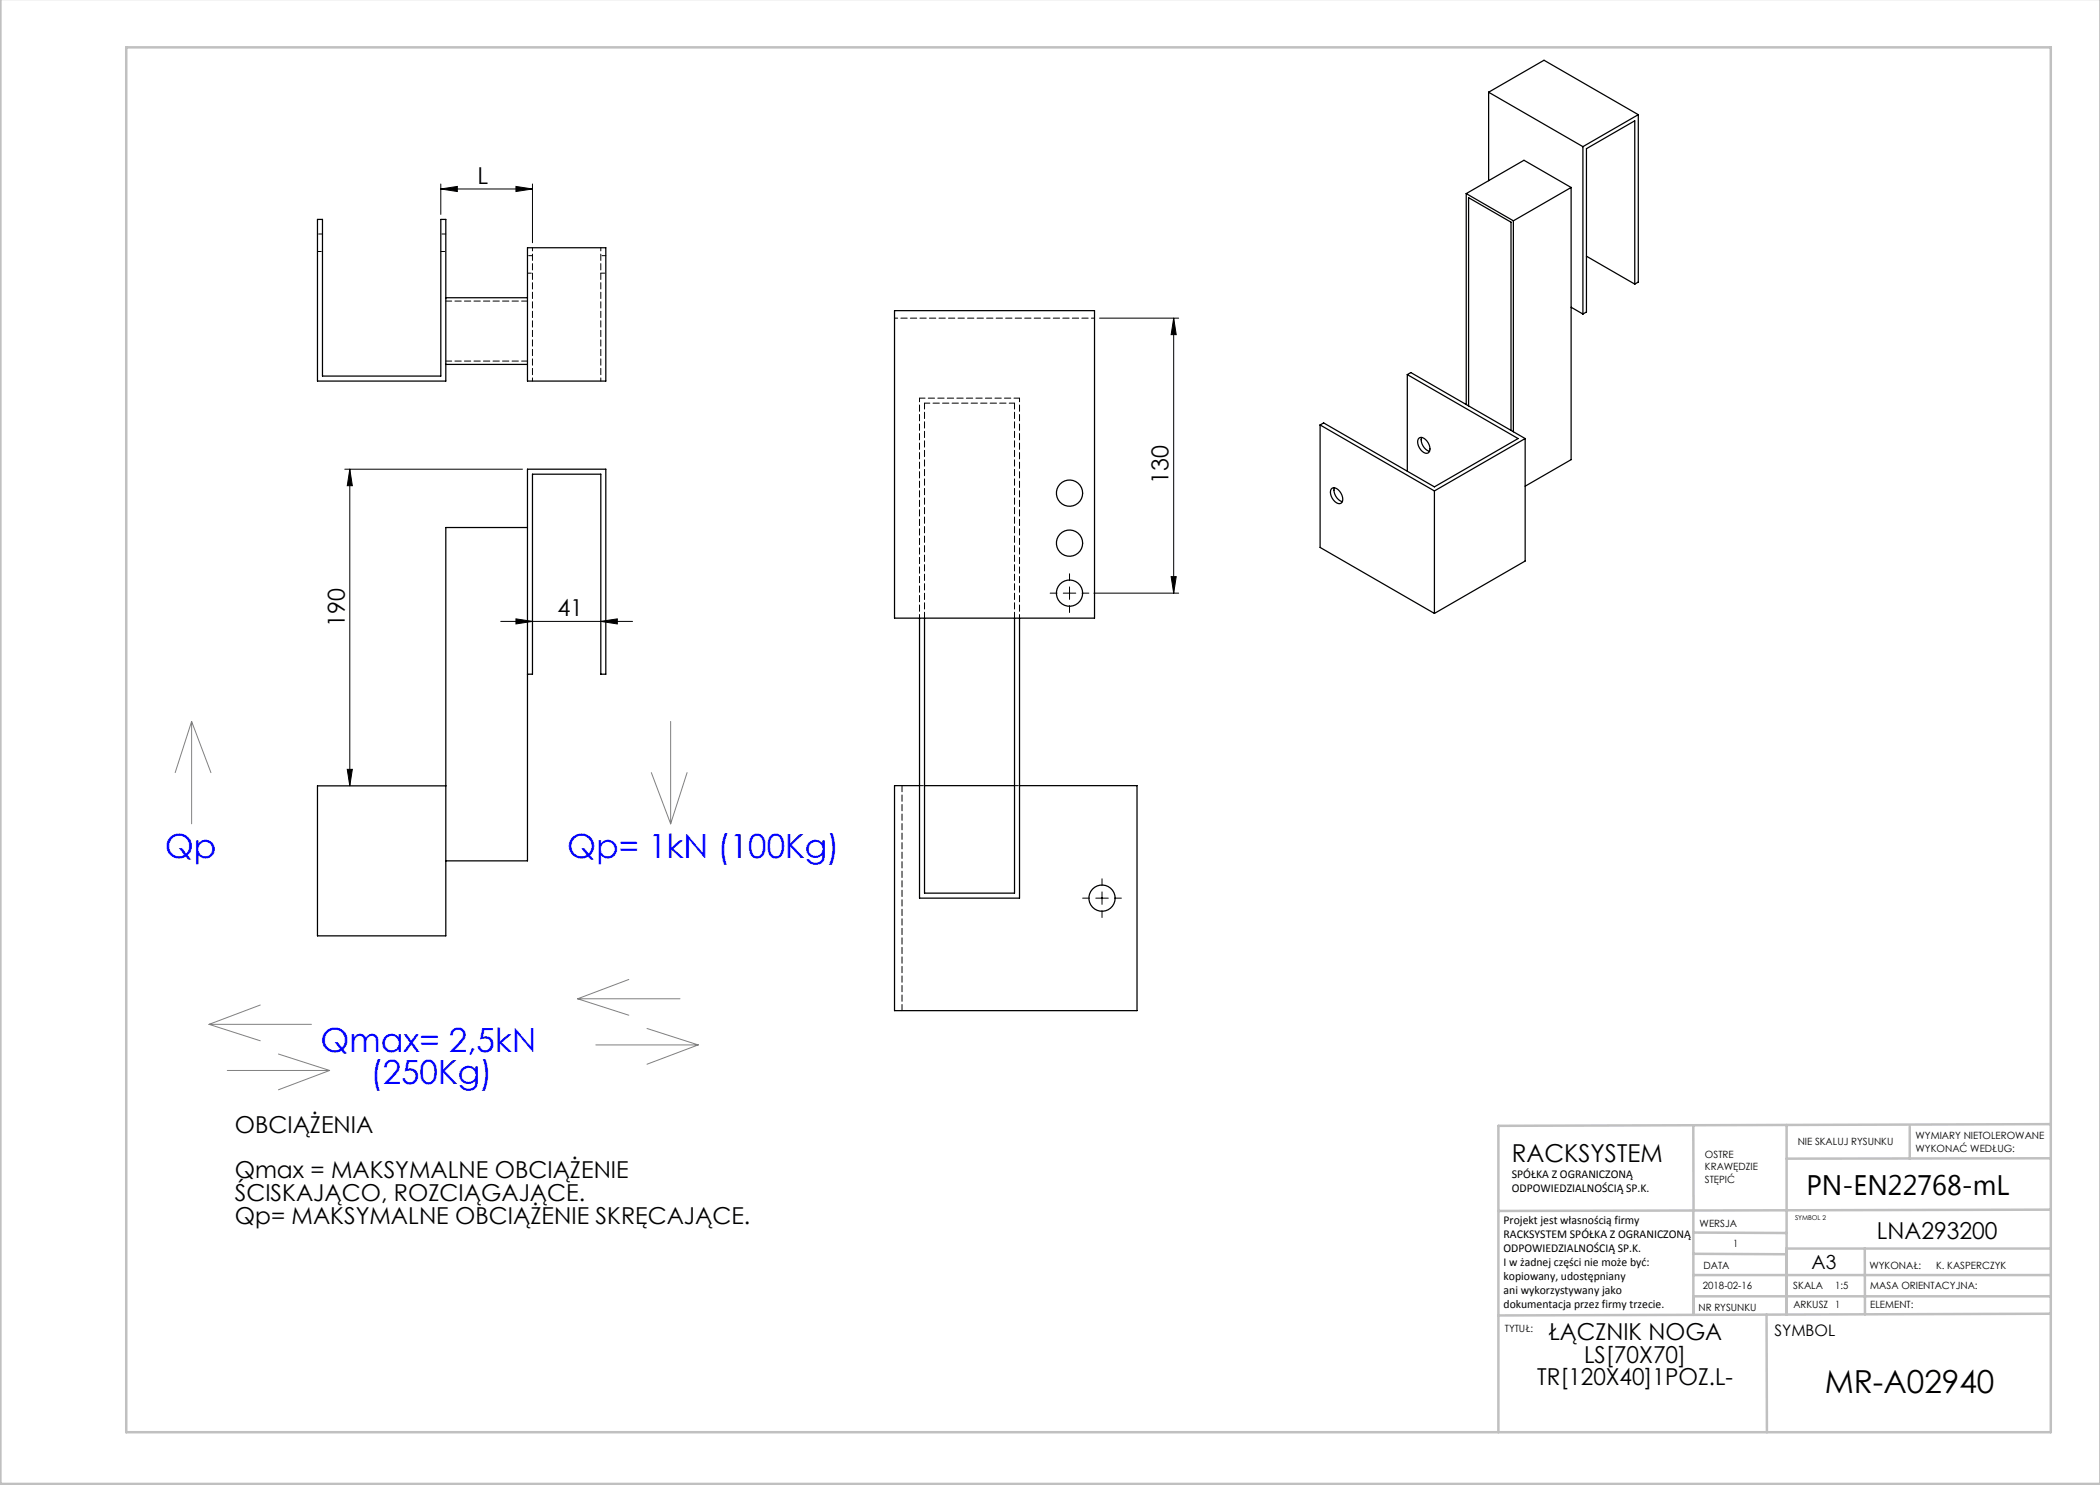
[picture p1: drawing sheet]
<svg xmlns="http://www.w3.org/2000/svg" width="420mm" height="297mm" viewBox="0 0 420 297" stroke-linecap="round" stroke-linejoin="round" font-family="sans-serif">
<g fill="none" stroke="#c0c0c0" stroke-width=".5">
<path d="M.1 -.1v296.9h419.9M25.2 9.5h385v276.9h-385zM338.7 225.2v16.9M357.3 225v37.9M382 225.4v6.3M410.1 224.8l-110.4 .4v61.2M410.1 231.7h-52.8M338.7 259.3h71.5M338.7 255h71.5M338.7 250.8l18.6 .1M338.7 246.5l18.6 .1M338.7 242.1v20.9"/>
<path d="M373 249.7v13.2M410.1 241.9l-110.4 .3M410.2 249.7h-52.9v13.2M353.3 262.9l.1 23.5M410.2 262.7l-110.5 .4"/>
</g>
<g fill="none" stroke="#000" stroke-width=".2">
<path d="M88.2 37.8l3.3-.5v1zM88.2 36.8v6.1M88.2 37.8h18.3M103.2 37.3l3.3 .5-3.3 .5zM106.5 36.8v11.7M219.9 63.6h15.8M234.7 63.6l.5 3.3h-1zM234.7 63.6v55M69 93.8h35.5M70 93.8v63.4M70 93.8l.5 3.3h-1zM212.7 118.6h2.5"/>
<path d="M213.9 117.4v2.5M218.8 118.6h16.9M234.2 115.3h1l-.5 3.3zM100.1 124.3h26.4M103.2 123.8l3.3 .5-3.3 .5zM120.2 124.3l3.3-.5v1zM69.5 153.9h1l-.5 3.3zM219.2 179.6h2.5M220.4 178.4v2.5"/>
</g>
<path d="M211.4 118.6h-1.4M213.9 116.1v-1.3M216.4 118.6h1.4M213.9 121.1v1.4M217.9 179.6h-1.4M220.4 177.1v-1.3M222.9 179.6h1.4M220.4 182.1v1.4" fill="none" stroke="#000" stroke-width=".2" stroke-dasharray="15.2 1.3 1.3 1.3"/>
<g fill="none" stroke="#808080" stroke-width=".2">
<path d="M38.3 144.3v20.5M38.3 144.3l-3.3 10.2M38.3 144.3l3.9 10.2M130.3 154.5l3.8 10.3M134.1 144.3v20.5M137.4 154.5l-3.3 10.3M115.5 199.8h20.5M115.5 199.8l10.3 3.2M125.8 195.9l-10.3 3.9M41.8 204.9h20.5M41.8 204.9l10.3 3.3M45.5 214.1h20.4"/>
<path d="M52.1 201l-10.3 3.9M55.7 210.8l10.2 3.3M65.9 214.1l-10.2 3.9M119.2 209h20.4M129.4 205.7l10.2 3.3M139.6 209l-10.2 3.8"/>
</g>
<g fill="#000">
<path d="M103.2 123.8l3.3 .5-3.3 .5zM120.2 124.3l3.3-.5v1zM88.2 37.8l3.3-.5v1zM103.2 37.3l3.3 .5-3.3 .5z"/>
<path d="M69.5 153.9h1l-.5 3.3zM70 93.8l.5 3.3h-1zM234.2 115.3h1l-.5 3.3zM234.7 63.6l.5 3.3h-1z"/>
</g>
<g fill="none" stroke="#000" stroke-width=".25">
<path d="M297.7 18.4l18.9 10.9M297.7 18.4l11.1-6.4 18.9 10.9M297.7 18.4v17.7M293.2 38.7l9.5 5.5M293.2 38.7v42.2M314.2 37.5l-11.5 6.7M314.2 37.5l-9.4-5.4-11.6 6.6M314.2 37.5v54.4l-9.2 5.3M316.6 29.3v33.5M327.7 22.9l-11.1 6.4M327.7 22.9v33.5l-.7 .4M63.5 43.9h1v31.3h23.7v-31.3h1v32.3h-25.7z"/>
<path d="M89.2 59.5h16.3M105.5 49.5h15.7v26.7h-15.7zM302.7 44.2v42.2M317.3 51.2l9.7 5.6M327 56.8v-32.6l-9.7 5.5v32.7l-.7 .4M89.2 72.9h16.3M178.9 62.1h40v61.5h-40zM281.5 74.9l22.1 12.8-16.7 9.7-22.2-12.8-.7 .4M281.5 74.9l.7-.4 22.8 13.2M281.5 74.9v19.3M314.2 61.4l2.4 1.4M264 85l22.9 13.2"/>
<path d="M264 85v24.5l22.9 13.2M266.2 97.8a1.09 1.09 0 0 1 1.7 .5l.5 .7a1 1 0 0 1 .2 1.1 1 1 0 0 1-1 .6 2.39 2.39 0 0 1-1.4-2.9zM266.9 97.6a2.43 2.43 0 0 0 1.6 2.7M283.7 87.7a1.09 1.09 0 0 1 1.7 .5l.4 .8a1 1 0 0 1 .2 1.1 1 1 0 0 1-.9 .5 2.39 2.39 0 0 1-1.4-2.9zM284.3 87.5a2.43 2.43 0 0 0 1.6 2.8M286.9 98.2v24.5M293.7 81.2v-41.7l8.5 4.9v41.7M305 87.7l-18.1 10.5M305 87.7v24.5l-18.1 10.5M105.5 105.5h-16.3v81.7h-25.7v-30h25.7M105.5 134.8h1v-40h13.7v40h1v-41h-15.7v78.4h-16.3M183.9 123.6v56h20v-56"/>
<path d="M184.9 123.6v55h18v-55M183.9 157.1h-5v45h48.5v-45h-23.5M184.9 157.1h18"/>
<circle cx="213.9" cy="98.6" r="2.62"/>
<circle cx="213.9" cy="118.6" r="2.62"/>
<circle cx="213.9" cy="108.6" r="2.62"/>
<circle cx="220.4" cy="179.6" r="2.63"/>
</g>
<path d="M106.5 49.5v26.7M120.2 49.5v26.7M218.9 63.6h-40" fill="none" stroke="#000" stroke-width=".2" stroke-dasharray="1.3 .6" stroke-dashoffset=".6"/>
<path d="M63.5 50.3h1M64.5 46.8h-1M88.2 50.3h1M89.2 46.8h-1M105.5 54.6h1M106.5 51.1h-1M120.2 54.6h1M121.2 51.1h-1M203.9 79.6v44M183.9 123.6v-44M183.9 157.1h1M202.9 157.1h1" fill="none" stroke="#000" stroke-width=".2" stroke-dasharray="1.3 .6" stroke-dashoffset=".5"/>
<path d="M180.4 157.1v45" fill="none" stroke="#000" stroke-width=".2" stroke-dasharray="1.3 .6"/>
<path d="M89.2 60.2h16.3M89.2 72.2h16.3M202.9 80.6v43M184.9 123.6v-43" fill="none" stroke="#000" stroke-width=".2" stroke-dasharray="1.3 .6" stroke-dashoffset=".1"/>
<path d="M183.9 79.6h20M184.9 80.6h18" fill="none" stroke="#000" stroke-width=".2" stroke-dasharray="1.3 .6" stroke-dashoffset=".2"/>
<g font-size="6.7" fill="#00f">
<text x="33" y="171.7">Qp</text>
<text x="113.4" y="171.7">Qp= 1kN (100Kg)</text>
<text x="64.1" y="210.4">Qmax= 2,5kN</text>
<text x="74.1" y="216.9">(250Kg)</text>
</g>
<text font-size="6.3" x="364.9" y="278.5">MR-A02940</text>
<text font-size="5.6" x="361.3" y="239.1">PN-EN22768-mL</text>
<text font-size="4.9" x="302.4" y="232.4">RACKSYSTEM</text>
<g font-size="4.7">
<text x="95.5" y="36.8">L</text>
<text x="233.7" y="96.7" transform="rotate(-90 233.7 96.7)">130</text>
<text x="68.9" y="125.4" transform="rotate(-90 68.9 125.4)">190</text>
<text x="111.5" y="123.3">41</text>
<text x="47" y="226.6">OBCIĄŻENIA</text>
<text x="47" y="235.7">Qmax = MAKSYMALNE OBCIĄŻENIE</text>
<text x="47" y="240.2">ŚCISKAJĄCO, ROZCIĄGAJĄCE.</text>
<text x="47" y="244.7">Qp= MAKSYMALNE OBCIĄŻENIE SKRĘCAJĄCE.</text>
<text x="375.4" y="247.8">LNA293200</text>
<text x="309.6" y="268.1">ŁĄCZNIK NOGA</text>
<text x="316.8" y="272.6">LS[70X70]</text>
<text x="307.4" y="277.1">TR[120X40]1POZ.L-</text>
</g>
<text font-size="3.9" x="362.3" y="253.8">A3</text>
<text font-size="3.2" x="354.9" y="267.2">SYMBOL</text>
<g font-size="2.4">
<text x="302.4" y="235.6">SPÓŁKA Z OGRANICZONĄ</text>
<text x="302.4" y="238.4">ODPOWIEDZIALNOŚCIĄ SP.K.</text>
<text x="300.7" y="244.7">Projekt jest własnością firmy</text>
<text x="300.7" y="247.5">RACKSYSTEM SPÓŁKA Z OGRANICZONĄ</text>
<text x="300.7" y="250.3">ODPOWIEDZIALNOŚCIĄ SP.K.</text>
<text x="300.7" y="253.1">I w żadnej części nie może być:</text>
<text x="300.7" y="256">kopiowany, udostępniany</text>
<text x="300.7" y="258.8">ani wykorzystywany jako</text>
<text x="300.7" y="261.6">dokumentacja przez firmy trzecie.</text>
</g>
<g font-size="2">
<text x="383.1" y="227.9">WYMIARY NIETOLEROWANE</text>
<text x="341" y="231.6">OSTRE</text>
<text x="359.5" y="228.9">NIE SKALUJ RYSUNKU</text>
<text x="383.1" y="230.4">WYKONAĆ WEDŁUG:</text>
<text x="341" y="234.1">KRAWĘDZIE</text>
<text x="341" y="236.6">STĘPIĆ</text>
<text x="339.9" y="245.4">WERSJA</text>
<text x="346.6" y="249.5">1</text>
<text x="340.6" y="257.7">2018-02-16</text>
<text x="340.7" y="253.8">DATA</text>
<text x="358.7" y="257.7">SKALA</text>
<text x="367" y="257.7">1:5</text>
<text x="373.9" y="253.8">WYKONAŁ:</text>
<text x="374.1" y="257.7">MASA ORIENTACYJNA:</text>
<text x="387.2" y="253.8">K. KASPERCZYK</text>
<text x="339.7" y="262.3">NR RYSUNKU</text>
<text x="358.7" y="261.7">ARKUSZ 1</text>
<text x="374.1" y="261.7">ELEMENT:</text>
<text x="301" y="266.4">TYTUŁ:</text>
</g>
<text font-size="1.3" x="359" y="244">SYMBOL 2</text>
</svg>
